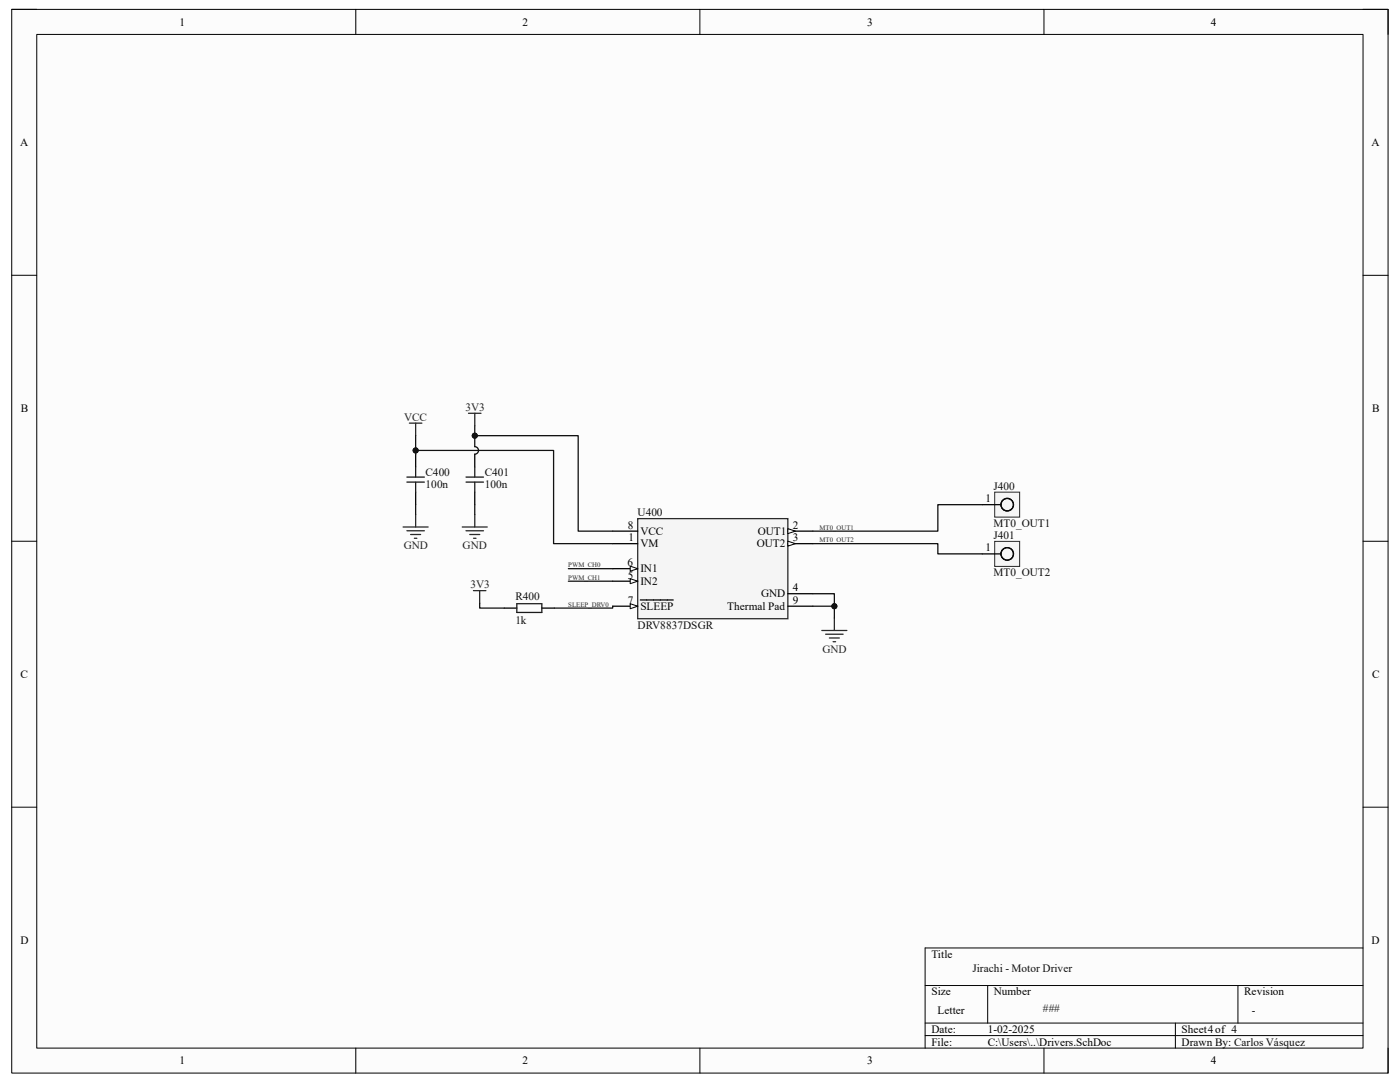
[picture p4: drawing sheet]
<svg xmlns="http://www.w3.org/2000/svg" width="279mm" height="216mm" viewBox="0 0 279 216" stroke-linecap="round" stroke-linejoin="round" font-family="sans-serif">
<path d="M2.3 1.9h274.7v212.2h-274.7z" fill-rule="evenodd" fill="#fcfcfc"/>
<path d="M2.3 1.9h274.7v212.2h-274.7z" fill="none" stroke="#000" stroke-width=".2"/>
<path d="M7.3 6.9h264.7v202.2h-264.7z" fill-rule="evenodd" fill="#fcfcfc"/>
<g fill="none" stroke="#000" stroke-width=".2">
<path d="M2.3 1.9h5M7.3 6.9h264.7v202.2h-264.7zM71 1.9v5M139.7 1.9v5M208.3 1.9v5M272 1.9h5v5M2.3 54.9h5M272 54.9h5M2.3 108h5M272 108h5M2.3 161.1h5M272 161.1h5"/>
<path d="M184.6 196.6h87.4M197.1 196.6v7.5M247.1 196.6v7.5M272 189.2h-87.4v19.9M71 209.1v5M139.7 209.1v5M184.6 204.1h87.4M184.6 206.6h87.4M208.3 209.1v5M234.6 204.1v5M277 209.1v5"/>
</g>
<path d="M127.3 103.5h29.9v20h-29.9z" fill-rule="evenodd" fill="#f5f5f5"/>
<path d="M127.3 103.5h29.9v20h-29.9z" fill="none" stroke="#262626" stroke-width=".25"/>
<path d="M122.3 106h5M157.2 106h5" fill="none" stroke="#000" stroke-width=".25"/>
<path d="M157.2 105.5l1.5 .5-1.5 .5z" fill="#fbfbfb"/>
<path d="M157.2 105.5l1.5 .5-1.5 .5z" fill="none" stroke="#000" stroke-width=".2"/>
<path d="M157.2 108.5h5" fill="none" stroke="#000" stroke-width=".25"/>
<path d="M157.2 108l1.5 .5-1.5 .5z" fill="#fbfbfb"/>
<path d="M157.2 108l1.5 .5-1.5 .5z" fill="none" stroke="#000" stroke-width=".2"/>
<path d="M122.3 113.5h5" fill="none" stroke="#000" stroke-width=".25"/>
<path d="M125.8 113l1.5 .5-1.5 .5z" fill="#fbfbfb"/>
<path d="M125.8 113l1.5 .5-1.5 .5z" fill="none" stroke="#000" stroke-width=".2"/>
<path d="M122.3 116h5" fill="none" stroke="#000" stroke-width=".25"/>
<path d="M125.8 115.5l1.5 .5-1.5 .5z" fill="#fbfbfb"/>
<path d="M125.8 115.5l1.5 .5-1.5 .5z" fill="none" stroke="#000" stroke-width=".2"/>
<path d="M122.3 121h5" fill="none" stroke="#000" stroke-width=".25"/>
<path d="M125.8 120.5l1.5 .5-1.5 .5z" fill="#fbfbfb"/>
<path d="M125.8 120.5l1.5 .5-1.5 .5z" fill="none" stroke="#000" stroke-width=".2"/>
<path d="M83 90.7v2.5M83 98.2v2.5M94.7 90.7v2.5M94.7 98.2v2.5M122.3 108.5h5M127.8 119.7h6.6M157.2 118.5h5M196 100.7h2.5M100.6 121.3h2.5M108.1 121.3h2.5M157.2 121h5" fill="none" stroke="#000" stroke-width=".25"/>
<path d="M81.2 96.2h3.5M81.2 95.2h3.5M83 93.2v2M83 96.2v2M93 96.2h3.5M93 95.2h3.5M94.7 93.2v2M94.7 96.2v2M103.1 120.5h5v1.7h-5z" fill="none" stroke="#1c1c1c" stroke-width=".25"/>
<g fill="none" stroke="#262626" stroke-width=".25">
<path d="M81.7 84.4h2.5M83 84.4v2.5M93.5 82.5h2.5M94.7 82.5v2.5M80.5 105.2h4.9M81.2 105.9h3.5M82 106.7h1.9M82.7 107.4h.5M83 102.7v2.5M92.2 105.2h5M93 105.9h3.5M93.7 106.7h2"/>
<path d="M94.5 117.9h2.5M94.5 107.4h.5M94.7 102.7v2.5M95.7 117.9v2.5M164 125.8h5M164.8 126.6h3.5M165.5 127.3h2M166.3 128h.5M166.5 123.3v2.5"/>
</g>
<path d="M198.5 98.2h5v5h-5z" fill-rule="evenodd" fill="#f5f5f5"/>
<path d="M198.5 98.2h5v5h-5z" fill="none" stroke="#262626" stroke-width=".2"/>
<g fill="none" stroke="#000" stroke-width=".25">
<path d="M196 110.5h2.5M198.5 100.7h1.3"/>
<circle cx="201" cy="100.7" r="1.25"/>
</g>
<path d="M198.5 108h5v5h-5z" fill-rule="evenodd" fill="#f5f5f5"/>
<path d="M198.5 108h5v5h-5z" fill="none" stroke="#262626" stroke-width=".2"/>
<g fill="none" stroke="#000" stroke-width=".25">
<path d="M198.5 110.5h1.3"/>
<circle cx="201" cy="110.5" r="1.25"/>
</g>
<path d="M94.7 86.9h20.7v19.1h6.9M83 100.7v2M94.7 100.7v2" fill="none" stroke="#0e0e0e" stroke-width=".25"/>
<circle cx="94.7" cy="86.9" r=".5" fill="#0e0e0e"/>
<circle cx="94.7" cy="86.9" r=".5" fill="none" stroke="#0e0e0e" stroke-width=".2"/>
<path d="M83 89.9h27.5v18.6h11.8" fill="none" stroke="#0e0e0e" stroke-width=".25"/>
<circle cx="82.9" cy="89.9" r=".5" fill="#0e0e0e"/>
<circle cx="82.9" cy="89.9" r=".5" fill="none" stroke="#0e0e0e" stroke-width=".2"/>
<path d="M162.2 118.5h4.3v2.5" fill="none" stroke="#0e0e0e" stroke-width=".25"/>
<circle cx="166.5" cy="121" r=".5" fill="#0e0e0e"/>
<circle cx="166.5" cy="121" r=".5" fill="none" stroke="#0e0e0e" stroke-width=".2"/>
<path d="M162.2 121h4.3v2.3" fill="none" stroke="#0e0e0e" stroke-width=".25"/>
<circle cx="166.5" cy="121" r=".5" fill="#0e0e0e"/>
<circle cx="166.5" cy="121" r=".5" fill="none" stroke="#0e0e0e" stroke-width=".2"/>
<path d="M83 86.9v3.8M113.4 113.5h8.9M113.4 116h8.9M162.2 108.5h25v2h8.8M196 100.7h-8.8v5.3h-25M95.7 120.4v.9h4.9M122.3 121v.3h-11.7" fill="none" stroke="#0e0e0e" stroke-width=".25"/>
<circle cx="82.9" cy="89.9" r=".5" fill="#0e0e0e"/>
<circle cx="82.9" cy="89.9" r=".5" fill="none" stroke="#0e0e0e" stroke-width=".2"/>
<path d="M94.7 85v4.1a.79 .79 0 0 1 .8 .8 .79 .79 0 0 1-.8 .8" fill="none" stroke="#0e0e0e" stroke-width=".25"/>
<circle cx="94.7" cy="86.9" r=".5" fill="#0e0e0e"/>
<circle cx="94.7" cy="86.9" r=".5" fill="none" stroke="#0e0e0e" stroke-width=".2"/>
<g font-size="2.2">
<text x="35.8" y="5.1">1</text>
<text x="104.3" y="5.1">2</text>
<text x="173.1" y="5.1">3</text>
<text x="241.6" y="5.1">4</text>
<text x="4" y="29.2">A</text>
<text x="273.7" y="29.2">A</text>
<text x="4.1" y="82.2">B</text>
<text x="273.8" y="82.2">B</text>
<text x="196.7" y="100.2">1</text>
<text x="125.3" y="105.5">8</text>
<text x="125.4" y="108">1</text>
<text x="127.8" y="106.7">VCC</text>
<text x="151.2" y="106.7">OUT1</text>
<text x="158.2" y="105.5">2</text>
<text x="158.2" y="108">3</text>
<text x="125.2" y="113">6</text>
<text x="127.8" y="109.2">VM</text>
<text x="151" y="109.2">OUT2</text>
<text x="196.7" y="110">1</text>
<text x="125.3" y="115.5">5</text>
<text x="127.8" y="114.2">IN1</text>
<text x="127.8" y="116.7">IN2</text>
<text x="151.9" y="119.2">GND</text>
<text x="158.2" y="118">4</text>
<text x="125.3" y="120.5">7</text>
<text x="127.8" y="121.7">SLEEP</text>
<text x="145.1" y="121.7">Thermal Pad</text>
<text x="158.2" y="120.5">9</text>
<text x="4.1" y="135.3">C</text>
<text x="273.8" y="135.3">C</text>
<text x="4.1" y="188.3">D</text>
<text x="185.9" y="191.1">Title</text>
<text x="273.7" y="188.3">D</text>
<text x="185.9" y="198.6">Size</text>
<text x="187.1" y="202.4">Letter</text>
<text x="198.3" y="198.6">Number</text>
<text x="248.3" y="198.6">Revision</text>
<text x="185.9" y="206.1">Date:</text>
<text x="185.9" y="208.6">File:</text>
<text x="197.1" y="206.1">1-02-2025</text>
<text x="197.1" y="208.6">C:\Users\..\Drivers.SchDoc</text>
<text x="235.8" y="206.1">Sheet4of 4</text>
<text x="235.8" y="208.6">Drawn By: Carlos Vásquez</text>
<text x="35.8" y="212.4">1</text>
<text x="104.3" y="212.4">2</text>
<text x="173.1" y="212.4">3</text>
<text x="241.6" y="212.4">4</text>
</g>
<g font-size="2.2" fill="#262626">
<text x="80.6" y="83.9">VCC</text>
<text x="92.9" y="82">3V3</text>
<text x="80.6" y="109.6">GND</text>
<text x="92.3" y="109.6">GND</text>
<text x="93.9" y="117.3">3V3</text>
<text x="164.1" y="130.3">GND</text>
</g>
<g font-size="2.2" fill="#0e0e0e">
<text x="84.9" y="95">C400</text>
<text x="96.7" y="95">C401</text>
<text x="84.9" y="97.5">100n</text>
<text x="96.7" y="97.5">100n</text>
<text x="198.2" y="97.7">J400</text>
<text x="127.3" y="103">U400</text>
<text x="198.2" y="105.2">MT0_OUT1</text>
<text x="198.2" y="107.5">J401</text>
<text x="102.9" y="119.7">R400</text>
<text x="198.2" y="115">MT0_OUT2</text>
<text x="102.9" y="124.5">1k</text>
<text x="127.3" y="125.5">DRV8837DSGR</text>
<text x="194.1" y="194">Jirachi - Motor Driver</text>
<text x="208.2" y="202">###</text>
<text x="249.8" y="202.4">-</text>
</g>
<g font-size="1.4" fill="#262626">
<text x="163.6" y="105.7">MT0_OUT1</text>
<text x="113.4" y="113.2">PWM_CH0</text>
<text x="163.6" y="108.2">MT0_OUT2</text>
<text x="113.4" y="115.7">PWM_CH1</text>
<text x="113.4" y="121">SLEEP_DRV0</text>
</g>
</svg>
